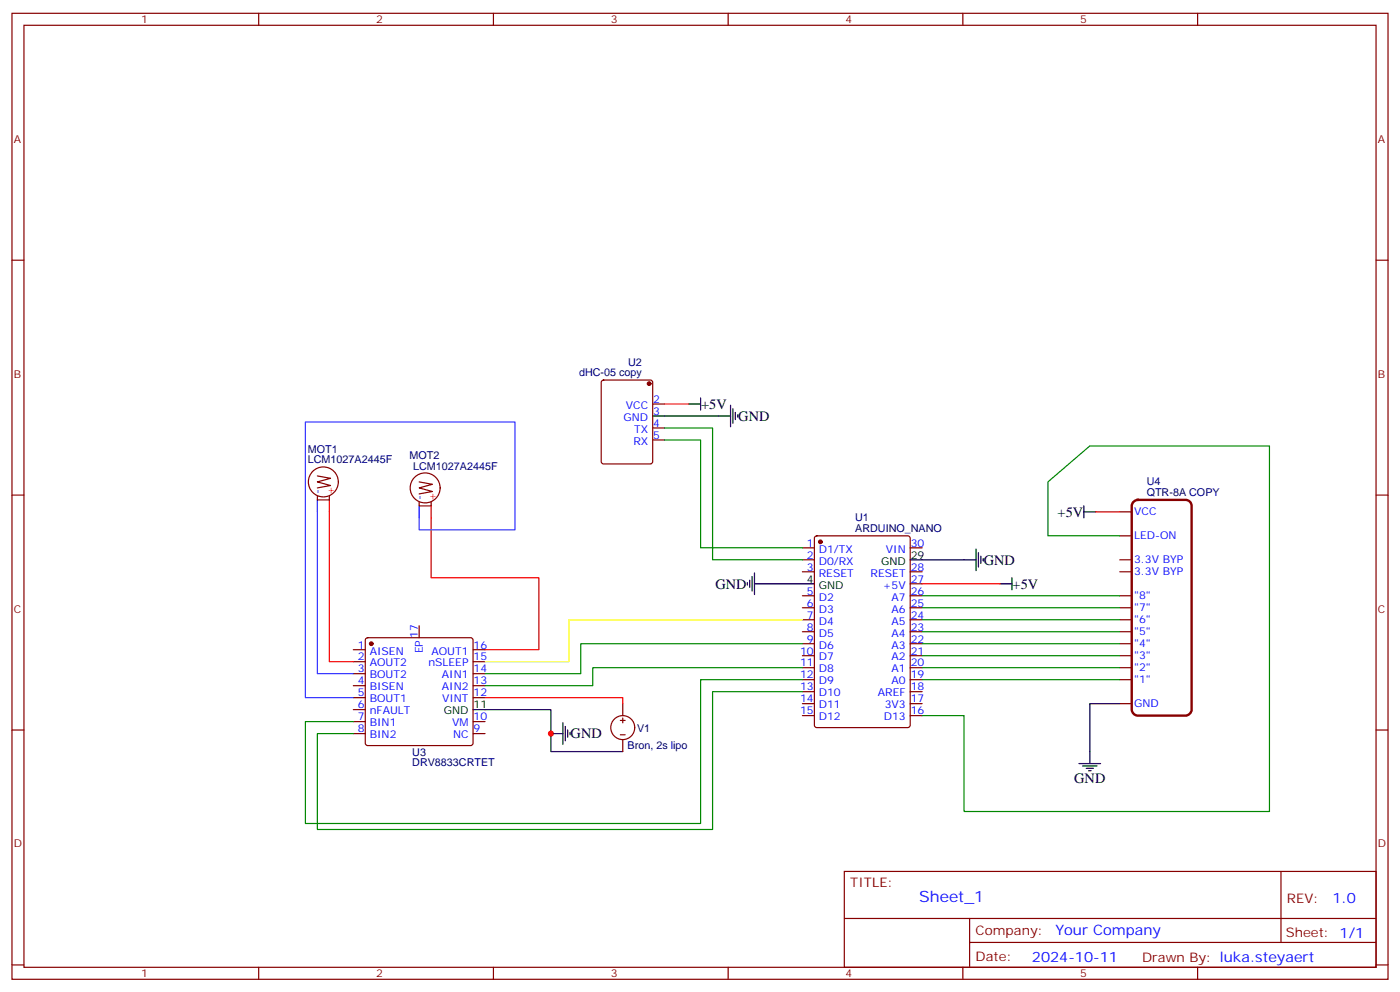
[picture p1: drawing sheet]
<svg xmlns="http://www.w3.org/2000/svg" width="412mm" height="292mm" viewBox="0 0 412 292" stroke-linecap="round" stroke-linejoin="round" font-family="sans-serif">
<g fill="none" stroke="#870000" stroke-width=".35">
<path d="M3.5 3.9h405.4v284.4h-405.4zM7.1 7.4h398.2v277.3h-398.2zM76.2 3.9v3.5M145.3 3.9v3.5M214.5 3.9v3.5M283.6 3.9v3.5M352.8 3.9v3.5M3.5 76.6h3.6M405.3 76.6h3.6M177.3 112.1l.5-.2h13.8l.6 .4 .1 23.6-.5 .6-14 .1-.7-.5v-23.5zM192.3 118.9h3.5M192.3 126h3.5"/>
<path d="M192.3 129.5h3.5M3.5 145.7h3.6M93.5 146.1v1h3.5v-1M93.5 140.1l3.9 .7-3.9 1.1 3.9 1-3.9 .7M123.5 147.8v1.1h3.5v-1.1M123.5 141.9l3.9 .7-3.9 1 3.9 1.1-3.9 .7M240.1 157.9l.5-.2h26.8l.7 .5v55.3l-.5 .6-27 .1-.7-.5v-55.3zM329.8 150.7h3.6M329.8 157.7h3.6M405.3 145.7h3.6M236.4 161.3h3.5M236.4 164.8h3.5"/>
<path d="M236.4 168.3h3.5M236.4 175.4h3.5M236.4 178.9h3.5M268.1 161.3h3.5M268.1 168.3h3.5M268.1 175.4h3.5M268.1 178.9h3.5M268.1 171.8h3.5M329.8 164.8h3.6M329.8 168.3h3.6M329.8 175.4h3.6M329.8 178.9h3.6"/>
<path d="M104.1 191.2h3.5M104.1 194.8h3.5M104.1 198.3h3.5M107.8 187.9l.5-.2h30.3l.5 .2 .2 .5v30.4l-.2 .5-.5 .2h-30.3l-.5-.3-.2-.4v-30.4zM123.5 184.2v3.5M139.3 191.2h3.6M139.3 194.8h3.6M139.3 198.3h3.6M236.4 182.4h3.5M236.4 185.9h3.5M236.4 189.5h3.5M236.4 193h3.5"/>
<path d="M236.4 196.5h3.5M268.1 182.4h3.5M268.1 185.9h3.5M268.1 189.5h3.5M268.1 193h3.5M268.1 196.5h3.5M329.8 182.4h3.6M329.8 185.9h3.6M329.8 189.5h3.6M329.8 193h3.6M329.8 196.5h3.6M3.5 214.9h3.6"/>
<path d="M104.1 201.8h3.5M104.1 205.4h3.5M104.1 208.9h3.5M104.1 212.4h3.5M104.1 215.9h3.5M139.3 201.8h3.6M139.3 205.4h3.6M139.3 212.4h3.6M139.3 215.9h3.6M182.7 212.1h1.4M182.7 216.3h1.4M183.4 207.1v3.5"/>
<path d="M183.4 211.3v1.5M183.4 217.7v3.5M236.4 200.1h3.5M236.4 203.6h3.5M236.4 207.1h3.5M236.4 210.6h3.5M268.1 200.1h3.5M268.1 203.6h3.5M268.1 207.1h3.5M268.1 210.6h3.5M329.8 200.1h3.6M329.8 207.1h3.6"/>
<path d="M405.3 214.9h3.6M248.7 256.5h156.6v28.2h-156.6zM377.3 256.5v20.9M248.7 270.4h156.5M285.6 277.4h119.6M285.6 270.4v14.1M3.5 284h3.6M76.2 284.7v3.6M145.3 284.7v3.6M214.5 284.7v3.6M283.6 284.7v3.6M352.8 284.7v3.6"/>
<path d="M405.3 284h3.6"/>
<circle cx="95.2" cy="141.9" r="4.4"/>
<circle cx="125.2" cy="143.6" r="4.4"/>
<circle cx="183.4" cy="214.2" r="3.5"/>
</g>
<g fill="#870000" stroke="#870000" stroke-width=".35">
<circle cx="241.7" cy="159.5" r=".53"/>
<circle cx="191.2" cy="112.9" r=".53"/>
<circle cx="109.4" cy="189.5" r=".53"/>
</g>
<g fill="none" stroke="#000" stroke-width=".35">
<path d="M202.8 118.9h3.6M206.4 117.2v3.5M215.2 119.3v6.3M192.3 122.4h22.9M215.9 120.3v4.3M216.6 121.4v2.1M217.3 122.1v.7M319.3 150.7h3.5M319.3 148.9v3.5M220.1 171.5v.7M220.8 170.8v2.1M221.5 169.7v4.3"/>
<path d="M222.2 171.8h17.7M222.2 168.7v6.3M268.1 164.8h19.4M287.5 161.6v6.4M288.2 162.7v4.2M288.9 163.7v2.1M289.6 164.4v.7M294.6 171.8h3.5M298.1 170.1v3.5M139.3 208.9h23v12.3h21.1M162.3 215.9h3.5M165.8 212.8v6.3"/>
<path d="M166.5 213.8v4.3M167.2 214.9v2.1M167.9 215.6v.7M329.8 207.1h-8.8v17.7M317.9 224.8h6.3M318.9 225.5h4.2M320 226.2h2.1M320.7 226.9h.7"/>
</g>
<path d="M334 147.7l1.1-.6h14.1a1.76 1.76 0 0 1 1.8 1.8v60a1.89 1.89 0 0 1-1.8 1.7h-14.1a1.89 1.89 0 0 1-1.7-1.7v-60z" fill="none" stroke="#870000" stroke-width=".71"/>
<path d="M93.5 147.1v3.6M123.5 148.9v3.5" fill="none" stroke="#00f" stroke-width=".35"/>
<path d="M195.8 118.9h7M97 147.1v47.7h7.1M127 148.9v21.2h31.7v21.1h-15.8M322.8 150.7h7M271.6 171.8h23M142.9 205.4h40.5v1.7" fill="none" stroke="#f00" stroke-width=".35"/>
<g fill="none" stroke="#008700" stroke-width=".35">
<path d="M195.8 129.5h10.6v31.8h30M195.8 126h14.1v38.8h26.5M329.8 157.7h-21.1v-15.8l12.3-10.6h52.9v107.6h-89.9v-28.3h-12.4M271.6 178.9h58.2M271.6 175.4h58.2M236.4 189.5h-65.3v8.8h-28.2M236.4 196.5h-61.8v5.3h-31.7M271.6 196.5h58.2M271.6 193h58.2M271.6 189.5h58.2M271.6 185.9h58.2M271.6 182.4h58.2"/>
<path d="M236.4 200.1h-30v42.3h-116.4v-30h14.1M236.4 203.6h-26.5v40.6h-116.4v-28.3h10.6M271.6 200.1h58.2"/>
</g>
<path d="M123.5 152.4v3.6h28.2v-31.8h-61.7v81.2h14.1" fill="none" stroke="#33f" stroke-width=".35"/>
<path d="M93.5 150.7v47.6h10.6" fill="none" stroke="#60f" stroke-width=".35"/>
<path d="M236.4 182.4h-68.8v12.4h-24.7" fill="none" stroke="#ff0" stroke-width=".35"/>
<circle cx="162.3" cy="215.9" r=".88" fill="#c00"/>
<text font-size="4.6" fill="#00f" x="270.8" y="265.5">Sheet_1</text>
<g font-size="4.2">
<text x="206.6" y="120.4">+5V</text>
<text x="217.5" y="123.9">GND</text>
<text x="311.5" y="152.1">+5V</text>
<text x="289.8" y="166.2">GND</text>
<text x="210.8" y="173.3">GND</text>
<text x="298.3" y="173.3">+5V</text>
<text x="168.1" y="217.3">GND</text>
<text x="316.4" y="230.4">GND</text>
</g>
<g font-size="4.2" fill="#00f">
<text x="392.5" y="265.8">1.0</text>
<text x="310.9" y="275.3">Your Company</text>
<text x="304" y="283.1">2024-10-11</text>
</g>
<g font-size="3.9" fill="#800">
<text x="250.5" y="261.1">TITLE:</text>
<text x="379.1" y="265.8">REV:</text>
<text x="287.4" y="275.3">Company:</text>
<text x="378.7" y="275.9">Sheet: 1/1</text>
<text x="287.4" y="283">Date:</text>
<text x="336.4" y="283.1">Drawn By: luka.steyaert</text>
</g>
<g font-size="3.2" fill="#800">
<text x="41.6" y="6.9">1</text>
<text x="110.8" y="6.9">2</text>
<text x="179.9" y="6.9">3</text>
<text x="249.1" y="6.9">4</text>
<text x="318.2" y="6.9">5</text>
<text x="4.1" y="42">A</text>
<text x="405.9" y="42">A</text>
<text x="4.1" y="111.2">B</text>
<text x="405.9" y="111.2">B</text>
<text x="4.1" y="180.3">C</text>
<text x="405.9" y="180.3">C</text>
<text x="4.1" y="249.4">D</text>
<text x="405.9" y="249.4">D</text>
<text x="41.6" y="287.7">1</text>
<text x="110.8" y="287.7">2</text>
<text x="179.9" y="287.7">3</text>
<text x="249.1" y="287.7">4</text>
<text x="318.2" y="287.7">5</text>
</g>
<g font-size="3.2" fill="#000080">
<text x="185" y="107.6">U2</text>
<text x="170.6" y="110.8">dHC-05 copy</text>
<text x="90.7" y="136.4">LCM1027A2445F</text>
<text x="90.7" y="133.3">MOT1</text>
<text x="120.6" y="135.1">MOT2</text>
<text x="121.7" y="138.3">LCM1027A2445F</text>
<text x="337.8" y="142.9">U4</text>
<text x="337.8" y="146.1">QTR-8A COPY</text>
<text x="251.9" y="153.4">U1</text>
<text x="251.9" y="156.5">ARDUINO_NANO</text>
<text x="187.7" y="215.4">V1</text>
<text x="184.9" y="220.6">Bron, 2s lipo</text>
<text x="121.4" y="225.6">DRV8833CRTET</text>
<text x="121.4" y="222.4">U3</text>
</g>
<g font-size="3.2" fill="#00f">
<text x="192.4" y="118.6">2</text>
<text x="183.7" y="123.9">GND</text>
<text x="184.4" y="120.3">VCC</text>
<text x="192.4" y="122.1">3</text>
<text x="192.4" y="125.6">4</text>
<text x="186.6" y="130.9">RX</text>
<text x="186.8" y="127.4">TX</text>
<text x="192.4" y="129.2">5</text>
<text x="94.5" y="145.5" transform="rotate(-90 94.5 145.5)">-</text>
<text x="124.5" y="147.2" transform="rotate(-90 124.5 147.2)">-</text>
<text x="334.1" y="151.7">VCC</text>
<text x="237.7" y="160.9">1</text>
<text x="268.3" y="160.9">30</text>
<text x="334.1" y="158.8">LED-ON</text>
<text x="237.7" y="164.4">2</text>
<text x="237.7" y="168">3</text>
<text x="241.2" y="162.7">D1/TX</text>
<text x="241.2" y="166.2">D0/RX</text>
<text x="260.9" y="162.7">VIN</text>
<text x="268.3" y="168">28</text>
<text x="334.1" y="165.8">3.3V BYP</text>
<text x="241.2" y="169.7">RESET</text>
<text x="256.5" y="169.7">RESET</text>
<text x="260" y="173.2">+5V</text>
<text x="268.3" y="171.5">27</text>
<text x="334.1" y="169.4">3.3V BYP</text>
<text x="237.7" y="175">5</text>
<text x="237.7" y="178.5">6</text>
<text x="241.2" y="176.8">D2</text>
<text x="262.6" y="176.8">A7</text>
<text x="268.3" y="178.5">25</text>
<text x="268.3" y="175">26</text>
<text x="334.1" y="180">&quot;7&quot;</text>
<text x="334.1" y="176.4">&quot;8&quot;</text>
<text x="237.7" y="182.1">7</text>
<text x="237.7" y="185.6">8</text>
<text x="241.2" y="180.3">D3</text>
<text x="241.2" y="183.8">D4</text>
<text x="262.6" y="183.8">A5</text>
<text x="262.6" y="180.3">A6</text>
<text x="268.3" y="185.6">23</text>
<text x="268.3" y="182.1">24</text>
<text x="334.1" y="183.5">&quot;6&quot;</text>
<text x="105.4" y="190.9">1</text>
<text x="123.1" y="187.7" transform="rotate(-90 123.1 187.7)">17</text>
<text x="139.5" y="190.9">16</text>
<text x="237.7" y="189.1">9</text>
<text x="241.2" y="187.4">D5</text>
<text x="241.2" y="190.9">D6</text>
<text x="262.6" y="190.9">A3</text>
<text x="262.6" y="187.4">A4</text>
<text x="268.3" y="189.1">22</text>
<text x="334.1" y="190.5">&quot;4&quot;</text>
<text x="334.1" y="187">&quot;5&quot;</text>
<text x="105.4" y="194.4">2</text>
<text x="105.4" y="197.9">3</text>
<text x="108.9" y="192.7">AISEN</text>
<text x="108.9" y="196.2">AOUT2</text>
<text x="124.5" y="192.3" transform="rotate(-90 124.5 192.3)">EP</text>
<text x="126.2" y="196.2">nSLEEP</text>
<text x="127.1" y="192.7">AOUT1</text>
<text x="139.5" y="197.9">14</text>
<text x="139.5" y="194.4">15</text>
<text x="235.7" y="192.7">10</text>
<text x="235.7" y="196.2">11</text>
<text x="241.2" y="194.4">D7</text>
<text x="241.2" y="197.9">D8</text>
<text x="262.6" y="197.9">A1</text>
<text x="262.6" y="194.4">A2</text>
<text x="268.3" y="196.2">20</text>
<text x="268.3" y="192.7">21</text>
<text x="334.1" y="197.6">&quot;2&quot;</text>
<text x="334.1" y="194.1">&quot;3&quot;</text>
<text x="105.4" y="201.5">4</text>
<text x="108.9" y="199.7">BOUT2</text>
<text x="108.9" y="203.2">BISEN</text>
<text x="130.2" y="203.2">AIN2</text>
<text x="130.2" y="199.7">AIN1</text>
<text x="139.5" y="201.5">13</text>
<text x="235.7" y="199.7">12</text>
<text x="235.7" y="203.2">13</text>
<text x="241.2" y="201.5">D9</text>
<text x="262.6" y="201.5">A0</text>
<text x="268.3" y="203.2">18</text>
<text x="268.3" y="199.7">19</text>
<text x="334.1" y="201.1">&quot;1&quot;</text>
<text x="105.4" y="205">5</text>
<text x="105.4" y="208.5">6</text>
<text x="108.9" y="206.8">BOUT1</text>
<text x="130.2" y="206.8">VINT</text>
<text x="139.5" y="205">12</text>
<text x="235.7" y="206.8">14</text>
<text x="241.2" y="205">D10</text>
<text x="241.2" y="208.5">D11</text>
<text x="258.6" y="205">AREF</text>
<text x="260.6" y="208.5">3V3</text>
<text x="268.3" y="206.8">17</text>
<text x="334.1" y="208.2">GND</text>
<text x="105.4" y="212.1">7</text>
<text x="105.4" y="215.6">8</text>
<text x="108.9" y="210.3">nFAULT</text>
<text x="108.9" y="213.8">BIN1</text>
<text x="133.2" y="213.8">VM</text>
<text x="139.5" y="215.6">9</text>
<text x="139.5" y="212.1">10</text>
<text x="235.7" y="210.3">15</text>
<text x="241.2" y="212.1">D12</text>
<text x="260.3" y="212.1">D13</text>
<text x="268.3" y="210.3">16</text>
<text x="108.9" y="217.3">BIN2</text>
<text x="133.5" y="217.3">NC</text>
</g>
<g font-size="3.2" fill="#f00">
<text x="98.4" y="145.8" transform="rotate(-90 98.4 145.8)">+</text>
<text x="128.4" y="147.6" transform="rotate(-90 128.4 147.6)">+</text>
</g>
<g font-size="3.2">
<text x="259.5" y="166.2">GND</text>
<text x="268.3" y="164.4">29</text>
<text x="237.7" y="171.5">4</text>
<text x="241.2" y="173.2">GND</text>
<text x="139.5" y="208.5">11</text>
<text x="130.8" y="210.3">GND</text>
</g>
</svg>
